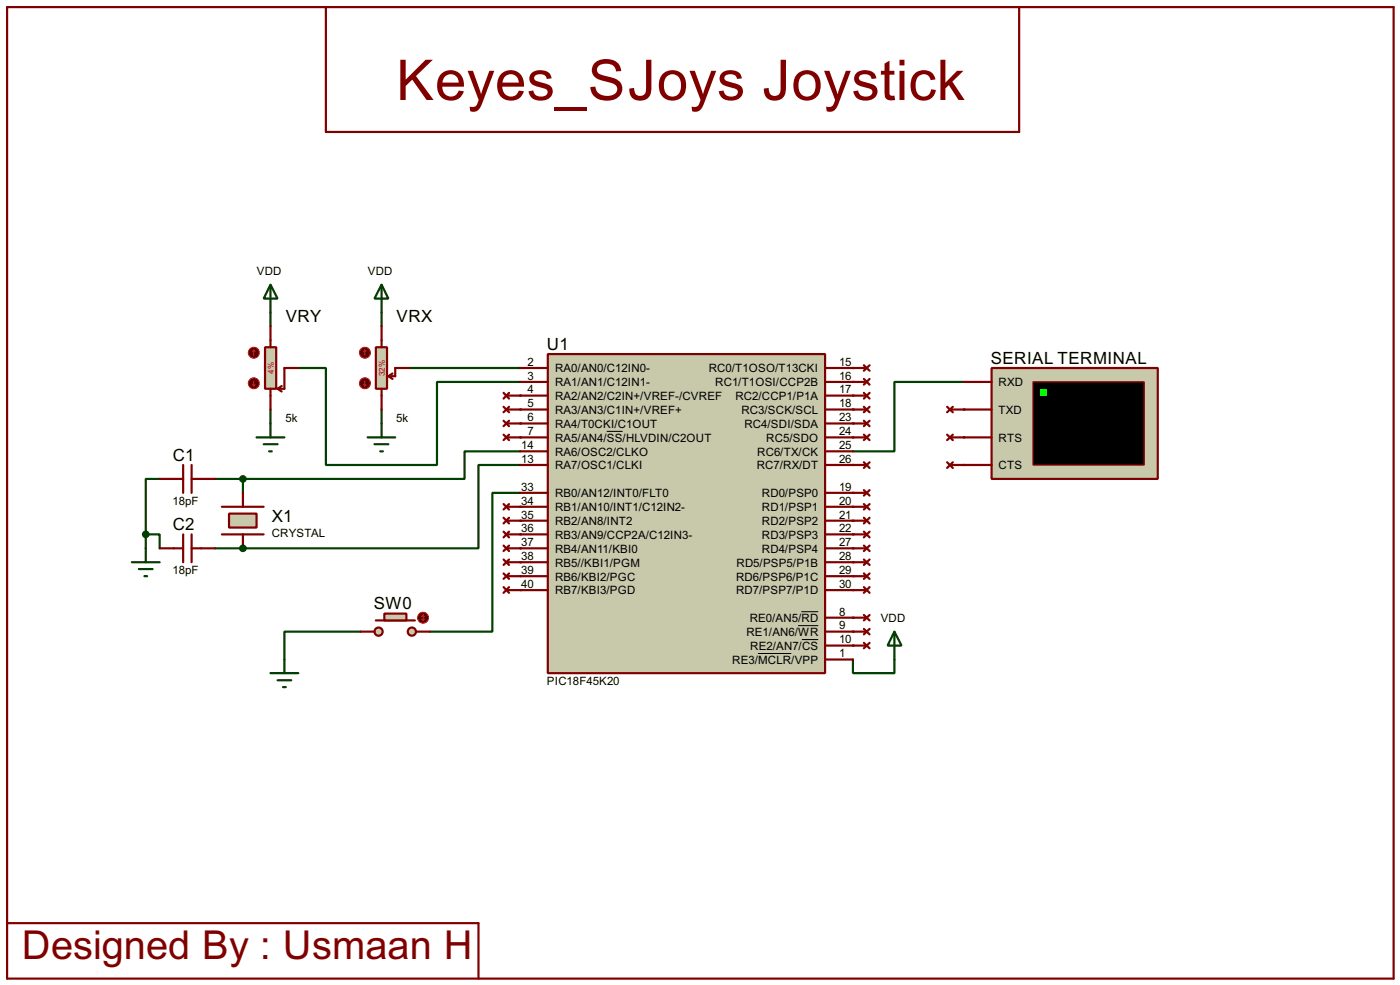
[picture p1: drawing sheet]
<svg xmlns="http://www.w3.org/2000/svg" width="256mm" height="180mm" viewBox="0 0 256 180" stroke-linecap="round" stroke-linejoin="round" font-family="sans-serif">
<path d="M49.6 57.2v2.5M69.9 57.2v2.5M49.6 75v2.5M69.9 75v2.5" fill="none" stroke="#004000" stroke-width=".4"/>
<g fill="#004000">
<circle cx="95.3" cy="77.5" r=".2"/>
<circle cx="95.3" cy="80.1" r=".2"/>
<circle cx="95.3" cy="92.8" r=".2"/>
<circle cx="95.3" cy="95.3" r=".2"/>
<circle cx="95.3" cy="97.8" r=".2"/>
<circle cx="95.3" cy="100.4" r=".2"/>
<circle cx="95.3" cy="102.9" r=".2"/>
<circle cx="95.3" cy="105.5" r=".2"/>
<circle cx="95.3" cy="108" r=".2"/>
<circle cx="156.3" cy="67.4" r=".2"/>
<circle cx="156.3" cy="75" r=".2"/>
<circle cx="156.3" cy="77.5" r=".2"/>
<circle cx="156.3" cy="80.1" r=".2"/>
<circle cx="156.3" cy="85.1" r=".2"/>
<circle cx="156.3" cy="90.2" r=".2"/>
<circle cx="156.3" cy="92.8" r=".2"/>
<circle cx="156.3" cy="95.3" r=".2"/>
<circle cx="156.3" cy="97.8" r=".2"/>
<circle cx="156.3" cy="100.4" r=".2"/>
<circle cx="156.3" cy="102.9" r=".2"/>
<circle cx="156.3" cy="105.5" r=".2"/>
<circle cx="156.3" cy="108" r=".2"/>
<circle cx="156.3" cy="113.1" r=".2"/>
<circle cx="156.3" cy="115.6" r=".2"/>
<circle cx="156.3" cy="118.2" r=".2"/>
</g>
<path d="M156.3 120.7v2.5h7.6v-2.5" fill="none" stroke="#004000" stroke-width=".4"/>
<g fill="#004000">
<circle cx="156.3" cy="69.9" r=".2"/>
<circle cx="156.3" cy="72.4" r=".2"/>
</g>
<path d="M54.7 67.4h5v17.7h20.4v-15.2h15.2M75 67.4h20.3" fill="none" stroke="#004000" stroke-width=".4"/>
<g fill="#004000">
<circle cx="95.3" cy="72.4" r=".2"/>
<circle cx="95.3" cy="75" r=".2"/>
</g>
<path d="M176.6 69.9h-12.7v12.7h-7.6" fill="none" stroke="#004000" stroke-width=".4"/>
<g fill="#004000">
<circle cx="176.6" cy="80.1" r=".2"/>
<circle cx="176.6" cy="75" r=".2"/>
<circle cx="176.6" cy="85.1" r=".2"/>
<circle cx="44.5" cy="100.4" r=".2"/>
</g>
<path d="M26.7 97.8h2.6v2.6M26.7 97.8v2.6M29.3 87.7h-2.6v10.1M39.4 87.7h5.1M44.5 87.7v2.5M95.3 85.1h-7.6v15.3h-48.3M95.3 82.6h-10.2v5.1h-40.6M95.3 90.2h-5.1v25.4h-11.4M66.1 115.6h-14v5.1M163.9 115.6l1.3 2.6h-2.6zM163.9 115.6v5.1" fill="none" stroke="#004000" stroke-width=".4"/>
<path d="M68.9 63.6h2v7.6h-2z" fill="#c8c8aa" stroke="#800000" stroke-width=".4"/>
<path d="M69.9 59.7v3.9M69.9 71.2v3.8M71.2 68.9l.7 .5M71.9 68.4l-.7 .5M75 67.4h-2.6v1.5h-1.2" fill="none" stroke="#800000" stroke-width=".4"/>
<circle cx="66.8" cy="64.6" r="1" fill="#400000" stroke="#f00" stroke-width=".2"/>
<path d="M66.9 64.1l-.3 .2M66.9 64.1l.2 .2M66.9 64.1v1" fill="none" stroke="#f00" stroke-width=".2"/>
<circle cx="66.8" cy="70.2" r="1" fill="#400000" stroke="#f00" stroke-width=".2"/>
<path d="M66.6 70.4l.3 .3M66.9 69.7v1M67.1 70.4l-.2 .3" fill="none" stroke="#f00" stroke-width=".2"/>
<path d="M69.9 52.1l1.3 2.6h-2.6zM69.9 52.1v5.1M69.9 77.5v2.6M67.4 80.1h5M68.6 81.3h2.6M69.7 82.6h.5" fill="none" stroke="#004000" stroke-width=".4"/>
<path d="M48.6 63.6h2v7.6h-2z" fill="#c8c8aa" stroke="#800000" stroke-width=".4"/>
<path d="M49.6 59.7v3.9M49.6 71.2v3.8M50.9 71.2l.7 .5M51.6 70.7l-.7 .5M54.7 67.4h-2.6v3.8h-1.2" fill="none" stroke="#800000" stroke-width=".4"/>
<circle cx="46.5" cy="64.6" r="1" fill="#400000" stroke="#f00" stroke-width=".2"/>
<path d="M46.5 64.1l-.2 .2M46.5 64.1l.3 .2M46.5 64.1v1" fill="none" stroke="#f00" stroke-width=".2"/>
<circle cx="46.5" cy="70.2" r="1" fill="#400000" stroke="#f00" stroke-width=".2"/>
<path d="M46.3 70.4l.2 .3M46.5 69.7v1M46.8 70.4l-.3 .3" fill="none" stroke="#f00" stroke-width=".2"/>
<path d="M49.6 52.1l1.3 2.6h-2.6zM49.6 52.1v5.1M49.6 77.5v2.6M47 80.1h5.1M48.3 81.3h2.6M49.3 82.6h.5M49.6 123.2h5.1M50.9 124.5h2.5M51.9 125.8h.5M52.1 120.7v2.5" fill="none" stroke="#004000" stroke-width=".4"/>
<g fill="none" stroke="#800000" stroke-width=".4">
<path d="M1.3 1.3h254v177.8h-254zM59.7 1.3v22.9h127v-22.9M92.3 71.9l1 1.1M92.3 74.5l1 1M92.3 77l1 1M92.3 79.6l1 1M92.8 72.4h2.5M92.8 75h2.5M92.8 77.5h2.5M93.3 71.9l-1 1.1M93.3 74.5l-1 1M93.3 77l-1 1"/>
<path d="M93.3 79.6l-1 1M156.3 72.4h2.5M156.3 75h2.5M156.3 77.5h2.5M156.3 67.4h2.5M156.3 69.9h2.5M158.3 66.9l1 1M158.3 74.5l1 1M158.3 77l1 1M158.3 79.6l1 1M158.3 69.4l1 1M158.3 71.9l1 1.1"/>
<path d="M159.3 66.9l-1 1M159.3 74.5l-1 1M159.3 77l-1 1M159.3 79.6l-1 1M159.3 69.4l-1 1M159.3 71.9l-1 1.1M92.3 92.3l1 1M92.3 94.8l1 1M92.3 97.3l1 1.1M92.3 99.9l1 1M92.8 80.1h2.5M92.8 92.8h2.5"/>
<path d="M92.8 95.3h2.5M92.8 97.8h2.5M93.3 92.3l-1 1M93.3 94.8l-1 1M93.3 97.3l-1 1.1M93.3 99.9l-1 1M156.3 80.1h2.5M156.3 92.8h2.5M156.3 95.3h2.5M156.3 97.8h2.5M156.3 85.1h2.5M156.3 90.2h2.5"/>
<path d="M158.3 84.6l1 1.1M158.3 89.7l1 1M158.3 92.3l1 1M158.3 94.8l1 1M158.3 97.3l1 1.1M158.3 99.9l1 1M159.3 84.6l-1 1.1M159.3 89.7l-1 1M159.3 92.3l-1 1M159.3 94.8l-1 1M159.3 97.3l-1 1.1M159.3 99.9l-1 1"/>
<path d="M92.3 102.4l1 1M92.3 105l1 1M92.3 107.5l1 1M92.8 100.4h2.5M92.8 102.9h2.5M92.8 105.5h2.5M92.8 108h2.5M93.3 102.4l-1 1M93.3 105l-1 1M93.3 107.5l-1 1M156.3 100.4h2.5M156.3 102.9h2.5"/>
<path d="M156.3 105.5h2.5M156.3 108h2.5M156.3 113.1h2.5M156.3 115.6h2.5M156.3 118.2h2.5M158.3 102.4l1 1M158.3 105l1 1M158.3 107.5l1 1M158.3 112.6l1 1M158.3 115.1l1 1M158.3 117.7l1 1M159.3 102.4l-1 1"/>
<path d="M159.3 105l-1 1M159.3 107.5l-1 1M159.3 112.6l-1 1M159.3 115.1l-1 1M159.3 117.7l-1 1M1.3 169h86.4v10.1"/>
</g>
<path d="M100.4 64.8h50.8v58.4h-50.8z" fill="#c8c8aa" stroke="#800000" stroke-width=".4"/>
<g fill="none" stroke="#800000" stroke-width=".4">
<path d="M95.3 77.5h5.1M95.3 67.4h5.1M95.3 75h5.1M95.3 69.9h5.1M95.3 72.4h5.1M151.2 77.5h5.1M151.2 67.4h5.1M151.2 75h5.1M151.2 69.9h5.1M151.2 72.4h5.1M173.5 74.5l1.1 1M173.5 79.6l1.1 1"/>
<path d="M174 75h2.6M174.6 74.5l-1.1 1M174.6 79.6l-1.1 1M95.3 80.1h5.1M95.3 82.6h5.1M95.3 85.1h5.1M95.3 90.2h5.1M95.3 92.8h5.1M95.3 95.3h5.1M95.3 97.8h5.1M151.2 80.1h5.1M151.2 82.6h5.1"/>
<path d="M151.2 85.1h5.1M151.2 90.2h5.1M151.2 92.8h5.1M151.2 95.3h5.1M151.2 97.8h5.1M173.5 84.6l1.1 1.1M174 80.1h2.6M174 85.1h2.6M174.6 84.6l-1.1 1.1M95.3 100.4h5.1M95.3 102.9h5.1M95.3 105.5h5.1"/>
<path d="M95.3 108h5.1M151.2 100.4h5.1M151.2 102.9h5.1M151.2 105.5h5.1M151.2 108h5.1M151.2 113.1h5.1M151.2 115.6h5.1M151.2 118.2h5.1M151.2 120.7h5.1"/>
</g>
<path d="M111.2 79h2.9M138.9 119.6h6.1M146.2 114.5h3.7M146.8 112h3.1M146.9 117.1h3" fill="none" stroke="#000" stroke-width=".18"/>
<path d="M181.7 67.4h30.4v20.3h-30.4z" fill="#c8c8aa" stroke="#800000" stroke-width=".4"/>
<path d="M189.3 69.9h20.3v15.2h-20.3z" fill="#000" stroke="#800000" stroke-width=".25"/>
<path d="M190.6 71.2h1.2v1.2h-1.2z" fill="#0f0"/>
<path d="M176.6 69.9h5.1M176.6 75h5.1M40.7 92.8h7.6M40.7 97.8h7.6M176.6 80.1h5.1M176.6 85.1h5.1" fill="none" stroke="#800000" stroke-width=".4"/>
<path d="M42 94h5v2.6h-5z" fill="#c8c8aa" stroke="#800000" stroke-width=".4"/>
<path d="M29.3 87.7h4.3M33.6 85.1v5.1M33.6 97.8v5.1M35.1 85.1v5.1M35.1 97.8v5.1M35.1 87.7h4.3M44.5 90.2v2.6M44.5 97.8v2.6M29.3 100.4h4.3M35.1 100.4h4.3" fill="none" stroke="#800000" stroke-width=".4"/>
<g fill="#004000" stroke="#004000" stroke-width=".4">
<circle cx="44.5" cy="100.4" r=".5"/>
<circle cx="26.7" cy="97.8" r=".5"/>
<circle cx="44.5" cy="87.7" r=".5"/>
</g>
<path d="M24.2 102.9h5.1M25.5 104.2h2.5M26.5 105.5h.5M26.7 100.4v2.5" fill="none" stroke="#004000" stroke-width=".4"/>
<g fill="#c8c8aa" stroke="#800000" stroke-width=".4">
<circle cx="75.4" cy="115.6" r=".75"/>
<circle cx="69.3" cy="115.6" r=".75"/>
</g>
<path d="M68.9 113.6h7.1" fill="none" stroke="#800000" stroke-width=".4"/>
<path d="M70.4 112.3h4.1v1.3h-4.1z" fill="#c8c8aa" stroke="#800000" stroke-width=".4"/>
<path d="M66.1 115.6h2.5M76.3 115.6h2.5" fill="none" stroke="#800000" stroke-width=".4"/>
<circle cx="77.5" cy="113.1" r="1" fill="#400000" stroke="#f00" stroke-width=".2"/>
<path d="M77.3 113.3l.2 .3M77.5 112.6v1M77.5 112.6l-.2 .2M77.5 112.6l.3 .2M77.8 113.3l-.3 .3" fill="none" stroke="#f00" stroke-width=".2"/>
<text font-size="11.5" fill="#800000" x="72.6" y="18.3">Keyes_SJoys Joystick</text>
<text font-size="8.2" fill="#800000" x="4" y="175.6">Designed By : Usmaan H</text>
<g font-size="3.5">
<text x="52.4" y="58.9">VRY</text>
<text x="72.7" y="58.9">VRX</text>
<text x="100.2" y="64">U1</text>
<text x="181.5" y="66.6">SERIAL TERMINAL</text>
<text x="31.7" y="84.3">C1</text>
<text x="49.8" y="95.5">X1</text>
<text x="31.7" y="97">C2</text>
<text x="68.5" y="111.5">SW0</text>
</g>
<g font-size="2.4">
<text x="47" y="50.4">VDD</text>
<text x="67.4" y="50.4">VDD</text>
<text x="96.7" y="67">2</text>
<text x="96.7" y="69.5">3</text>
<text x="96.7" y="72">4</text>
<text x="101.7" y="68.1">RA0/AN0/C12IN0-</text>
<text x="101.7" y="70.7">RA1/AN1/C12IN1-</text>
<text x="129.8" y="68.1">RC0/T1OSO/T13CKI</text>
<text x="131" y="70.7">RC1/T1OSI/CCP2B</text>
<text x="153.7" y="67">15</text>
<text x="153.7" y="69.5">16</text>
<text x="153.7" y="72">17</text>
<text x="182.9" y="70.7">RXD</text>
<text x="52.3" y="77.2">5k</text>
<text x="72.6" y="77.2">5k</text>
<text x="96.7" y="77.1">6</text>
<text x="96.7" y="74.6">5</text>
<text x="101.7" y="73.2">RA2/AN2/C2IN+/VREF-/CVREF</text>
<text x="101.7" y="75.8">RA3/AN3/C1IN+/VREF+</text>
<text x="134.7" y="73.2">RC2/CCP1/P1A</text>
<text x="135.8" y="75.8">RC3/SCK/SCL</text>
<text x="153.7" y="74.6">18</text>
<text x="153.7" y="77.1">23</text>
<text x="182.9" y="75.8">TXD</text>
<text x="95.5" y="82.2">14</text>
<text x="96.7" y="79.7">7</text>
<text x="101.7" y="78.3">RA4/T0CKI/C1OUT</text>
<text x="101.7" y="80.8">RA5/AN4/SS/HLVDIN/C2OUT</text>
<text x="101.7" y="83.4">RA6/OSC2/CLKO</text>
<text x="136.4" y="78.3">RC4/SDI/SDA</text>
<text x="138.7" y="83.4">RC6/TX/CK</text>
<text x="140.4" y="80.8">RC5/SDO</text>
<text x="153.7" y="79.7">24</text>
<text x="153.7" y="82.2">25</text>
<text x="182.9" y="80.8">RTS</text>
<text x="95.5" y="84.7">13</text>
<text x="95.5" y="89.8">33</text>
<text x="101.7" y="85.9">RA7/OSC1/CLKI</text>
<text x="138.6" y="85.9">RC7/RX/DT</text>
<text x="153.7" y="84.7">26</text>
<text x="153.7" y="89.8">19</text>
<text x="182.9" y="85.9">CTS</text>
<text x="31.6" y="92.4">18pF</text>
<text x="95.5" y="92.4">34</text>
<text x="95.5" y="94.9">35</text>
<text x="101.7" y="91">RB0/AN12/INT0/FLT0</text>
<text x="101.7" y="93.6">RB1/AN10/INT1/C12IN2-</text>
<text x="139.6" y="91">RD0/PSP0</text>
<text x="139.6" y="93.6">RD1/PSP1</text>
<text x="153.7" y="92.4">20</text>
<text x="153.7" y="94.9">21</text>
<text x="49.8" y="98.4">CRYSTAL</text>
<text x="95.5" y="97.4">36</text>
<text x="95.5" y="100">37</text>
<text x="101.7" y="96.1">RB2/AN8/INT2</text>
<text x="101.7" y="98.6">RB3/AN9/CCP2A/C12IN3-</text>
<text x="101.7" y="101.2">RB4/AN11/KBI0</text>
<text x="139.6" y="96.1">RD2/PSP2</text>
<text x="139.6" y="98.6">RD3/PSP3</text>
<text x="139.6" y="101.2">RD4/PSP4</text>
<text x="153.7" y="97.4">22</text>
<text x="153.7" y="100">27</text>
<text x="31.6" y="105.1">18pF</text>
<text x="95.5" y="102.5">38</text>
<text x="95.5" y="105.1">39</text>
<text x="95.5" y="107.6">40</text>
<text x="101.7" y="103.7">RB5//KBI1/PGM</text>
<text x="101.7" y="106.3">RB6/KBI2/PGC</text>
<text x="134.8" y="106.3">RD6/PSP6/P1C</text>
<text x="134.9" y="103.7">RD5/PSP5/P1B</text>
<text x="153.7" y="102.5">28</text>
<text x="153.7" y="105.1">29</text>
<text x="153.7" y="107.6">30</text>
<text x="101.7" y="108.8">RB7/KBI3/PGD</text>
<text x="134.8" y="108.8">RD7/PSP7/P1D</text>
<text x="137.3" y="113.9">RE0/AN5/RD</text>
<text x="153.7" y="112.7">8</text>
<text x="161.3" y="113.9">VDD</text>
<text x="136.7" y="116.4">RE1/AN6/WR</text>
<text x="137.4" y="119">RE2/AN7/CS</text>
<text x="153.7" y="115.2">9</text>
<text x="153.7" y="117.8">10</text>
<text x="100.2" y="125.4">PIC18F45K20</text>
<text x="134.1" y="121.5">RE3/MCLR/VPP</text>
<text x="153.7" y="120.3">1</text>
</g>
<g font-size="1.7" fill="#c00000">
<text x="50.2" y="68.4" transform="rotate(-90 50.2 68.4)">4%</text>
<text x="70.5" y="68.8" transform="rotate(-90 70.5 68.8)">32%</text>
</g>
</svg>
